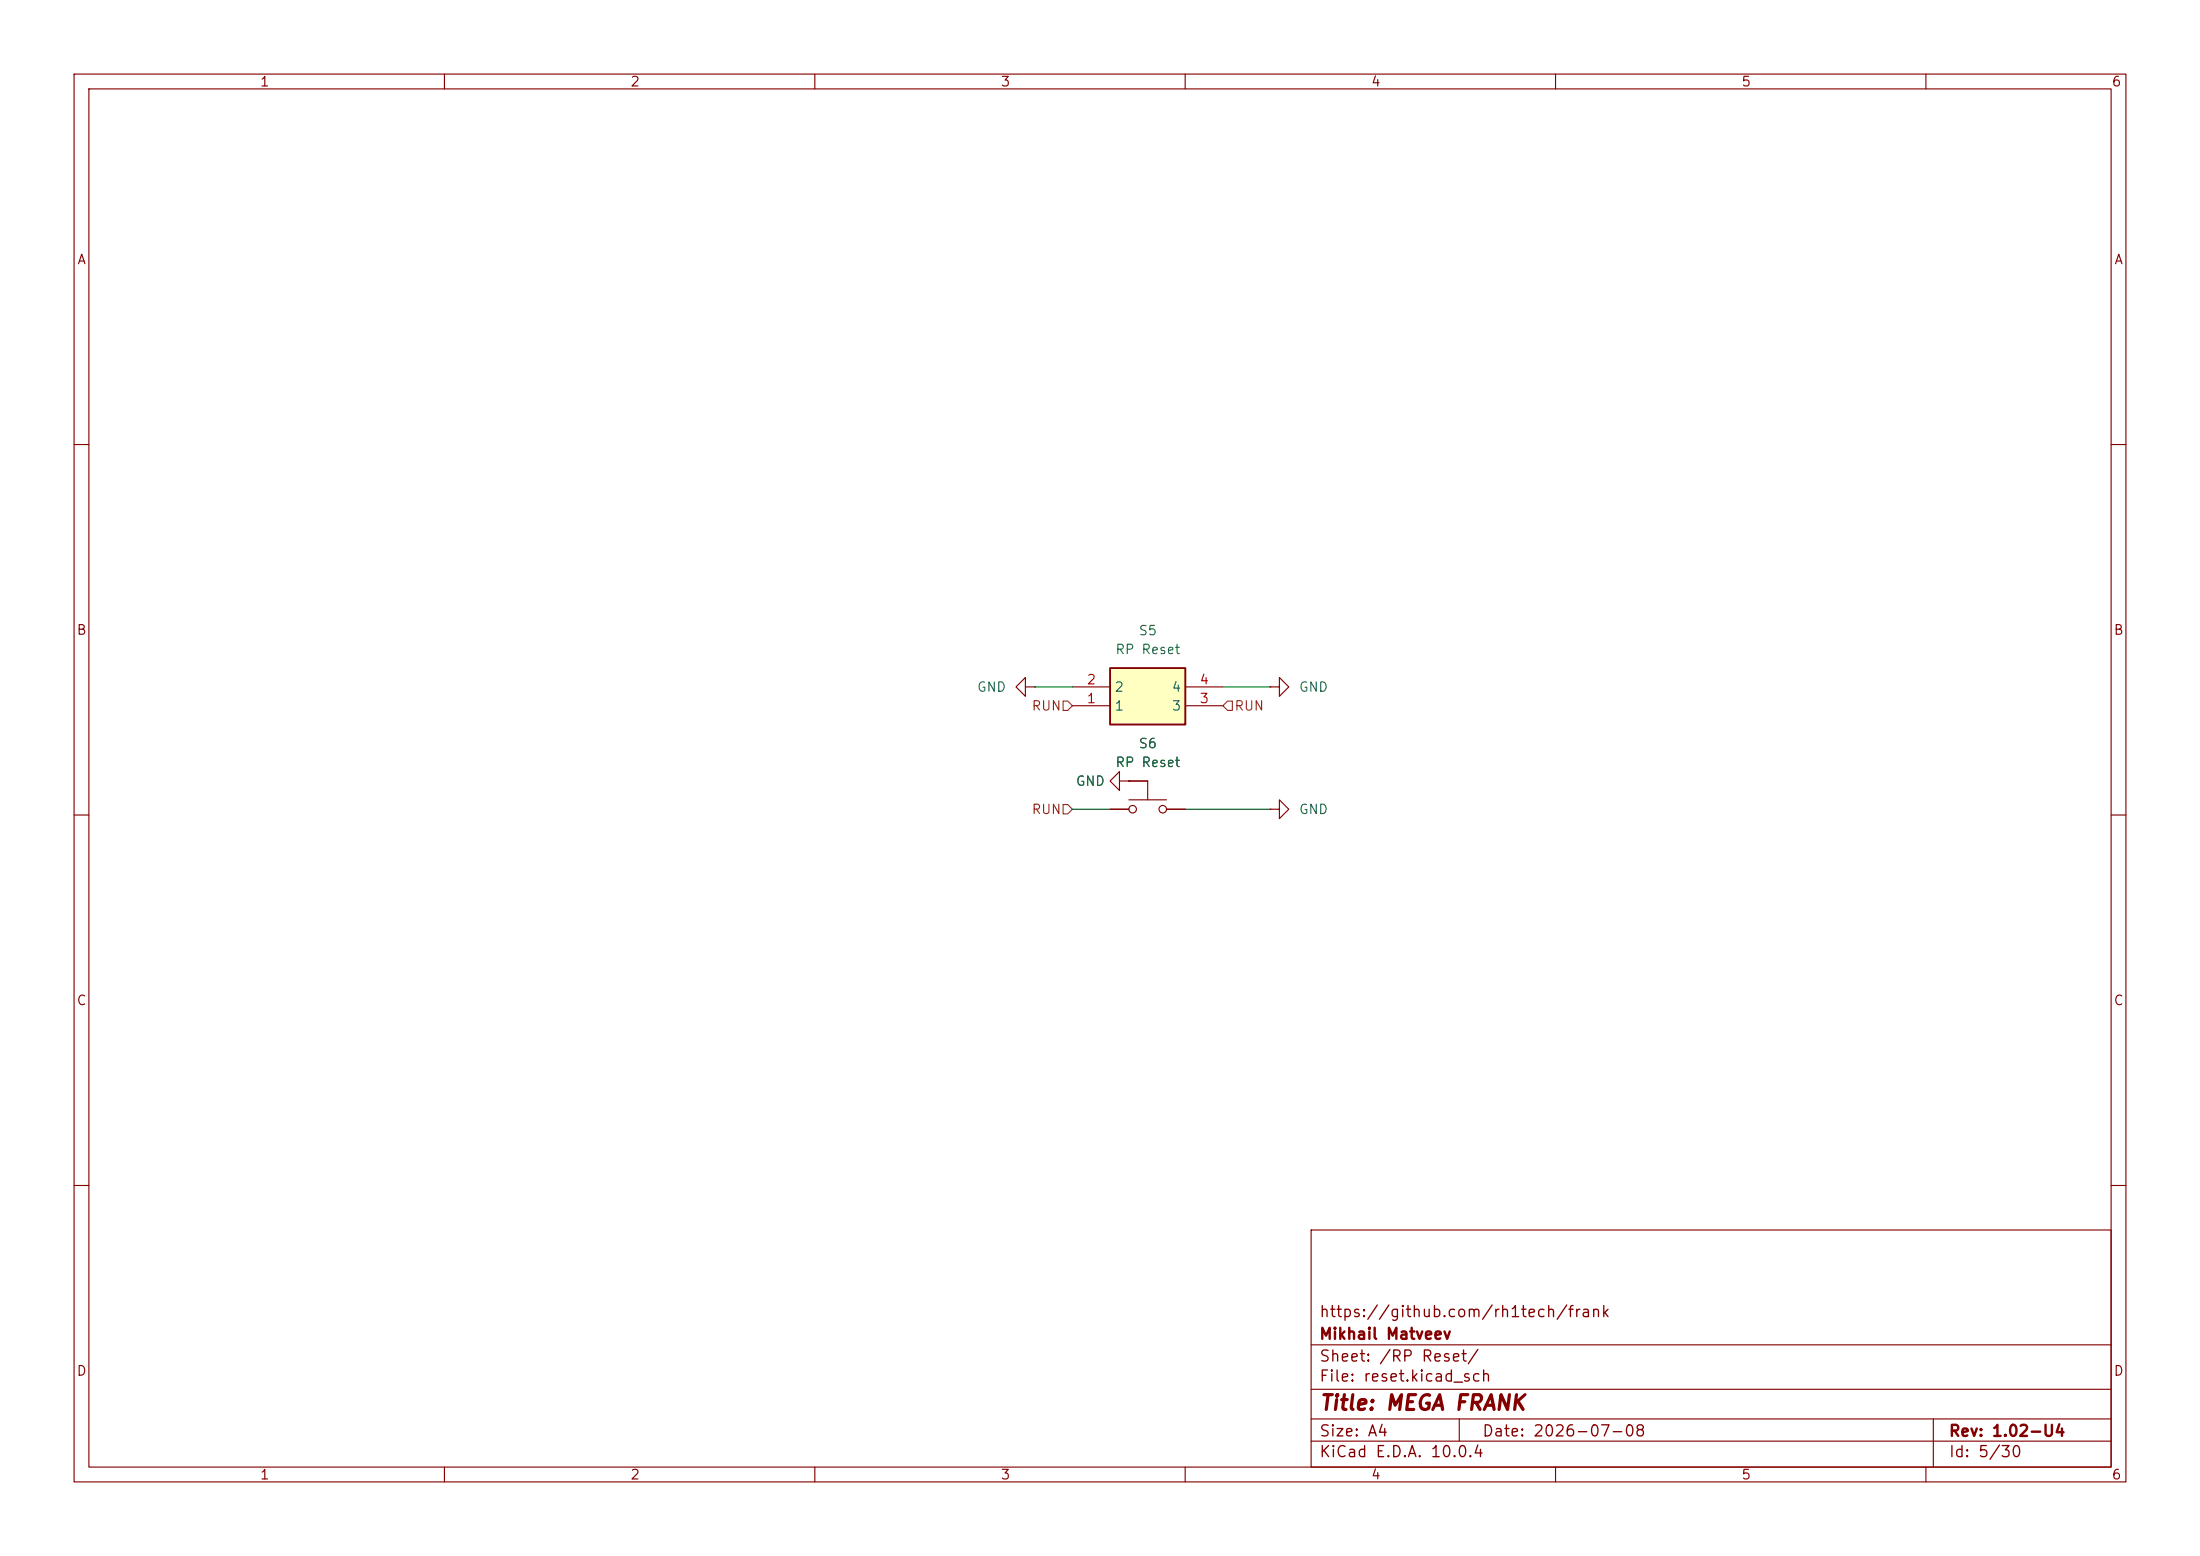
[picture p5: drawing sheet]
<svg xmlns="http://www.w3.org/2000/svg" width="297mm" height="210mm" viewBox="0 0 297 210" stroke-linecap="round" stroke-linejoin="round" font-family="sans-serif">
<g fill="none" stroke="#840000" stroke-width=".15">
<path d="M10 10h277v190h-277zM12 12h273v186h-273zM60 10v2M110 10v2M160 10v2M210 10v2M260 10v2M10 60h2M285 60h2M138.4 92.7v-1.3l-1.2 1.3 1.2 1.3v-1.3h1.3M139.7 92.7h.1M10 110h2"/>
<path d="M149.9 109.2h2.5M151.1 105.4v-1.3l-1.2 1.3 1.2 1.3v-1.3h1.3M152.4 105.4h.1M152.4 105.4h2.5v2.6M152.4 108h5.1M157.5 109.2h2.5M285 110h2M10 160h2M177 166h108v32h-108zM285 160h2M60 198v2M110 198v2"/>
<path d="M160 198v2M177 194.5h108M177 191.5h108M177 187.5h108M177 181.5h108M197 191.5v3M210 198v2M260 198v2M261 191.5v6.5"/>
<circle cx="152.9" cy="109.2" r=".51"/>
<circle cx="157" cy="109.2" r=".51"/>
</g>
<path d="M149.9 90.2h10.1v7.6h-10.1z" fill="#ffffc2"/>
<path d="M149.9 90.2h10.1v7.6h-10.1z" fill="none" stroke="#840000" stroke-width=".25"/>
<path d="M144.8 95.3h5.1M144.8 92.7h5.1M160 95.3h5.1M160 92.7h5.1M171.4 92.7h1.3v-1.3l1.3 1.3-1.3 1.3v-1.3M171.4 92.7h.1M149.9 109.2h2.5M152.4 105.4h.1M152.4 105.4h2.5M157.5 109.2h2.5M171.4 109.2h1.3v-1.2l1.3 1.2-1.3 1.3v-1.3M171.4 109.2h.1" fill="none" stroke="#840000" stroke-width=".15"/>
<path d="M143.5 94.6h.6l.7 .7-.7 .6h-.6zM165.7 94.6h.7v1.3h-.7l-.6-.6zM143.5 108.6h.6l.7 .6-.7 .7h-.6z" fill="none" stroke="#725600" stroke-width=".15"/>
<path d="M139.7 92.7h5.1M165.1 92.7h6.3M144.8 109.2h5.1M160 109.2h11.4" fill="none" stroke="#009600" stroke-width=".15"/>
<text font-size="2" fill="#840000" x="178" y="190.8">Title: MEGA FRANK</text>
<g font-size="1.5" fill="#840000">
<text x="178" y="178.2">https://github.com/rh1tech/frank</text>
<text x="178" y="184.2">Sheet: /RP Reset/</text>
<text x="178" y="181.2">Mikhail Matveev</text>
<text x="178" y="186.9">File: reset.kicad_sch</text>
<text x="178" y="197.1">KiCad E.D.A. 10.0.4</text>
<text x="178" y="194.3">Size: A4</text>
<text x="200" y="194.3">Date: 2026-07-08</text>
<text x="263" y="194.3">Rev: 1.02-U4</text>
<text x="263" y="197.1">Id: 5/30</text>
</g>
<g font-size="1.3" fill="#840000">
<text x="35" y="12">1</text>
<text x="85" y="12">2</text>
<text x="135" y="12">3</text>
<text x="185" y="12">4</text>
<text x="235" y="12">5</text>
<text x="285" y="12">6</text>
<text x="10.3" y="36">A</text>
<text x="285.3" y="36">A</text>
<text x="10.3" y="86">B</text>
<text x="285.3" y="86">B</text>
<text x="10.3" y="136">C</text>
<text x="285.3" y="136">C</text>
<text x="10.3" y="186">D</text>
<text x="285.3" y="186">D</text>
<text x="35" y="200">1</text>
<text x="85" y="200">2</text>
<text x="135" y="200">3</text>
<text x="185" y="200">4</text>
<text x="235" y="200">5</text>
<text x="285" y="200">6</text>
</g>
<g font-size="1.3" fill="#006464">
<text x="150.5" y="88.6">RP Reset</text>
<text x="153.6" y="86.1">S5</text>
<text x="131.8" y="93.7">GND</text>
<text x="150.4" y="93.7">2</text>
<text x="158.1" y="93.7">4</text>
<text x="175.3" y="93.7">GND</text>
<text x="150.4" y="96.2">1</text>
<text x="153.6" y="101.3">S6</text>
<text x="158.1" y="96.2">3</text>
<text x="145.1" y="106.4">GND</text>
<text x="150.5" y="103.8">RP Reset</text>
<text x="175.3" y="110.2">GND</text>
</g>
<g font-size="1.3" fill="#a90000">
<text x="146.6" y="95.2">1</text>
<text x="146.6" y="92.7">2</text>
<text x="161.9" y="95.2">3</text>
<text x="161.9" y="92.7">4</text>
</g>
<g font-size="1.3" fill="#725600">
<text x="139.2" y="96.2">RUN</text>
<text x="166.6" y="96.2">RUN</text>
<text x="139.2" y="110.2">RUN</text>
</g>
</svg>
